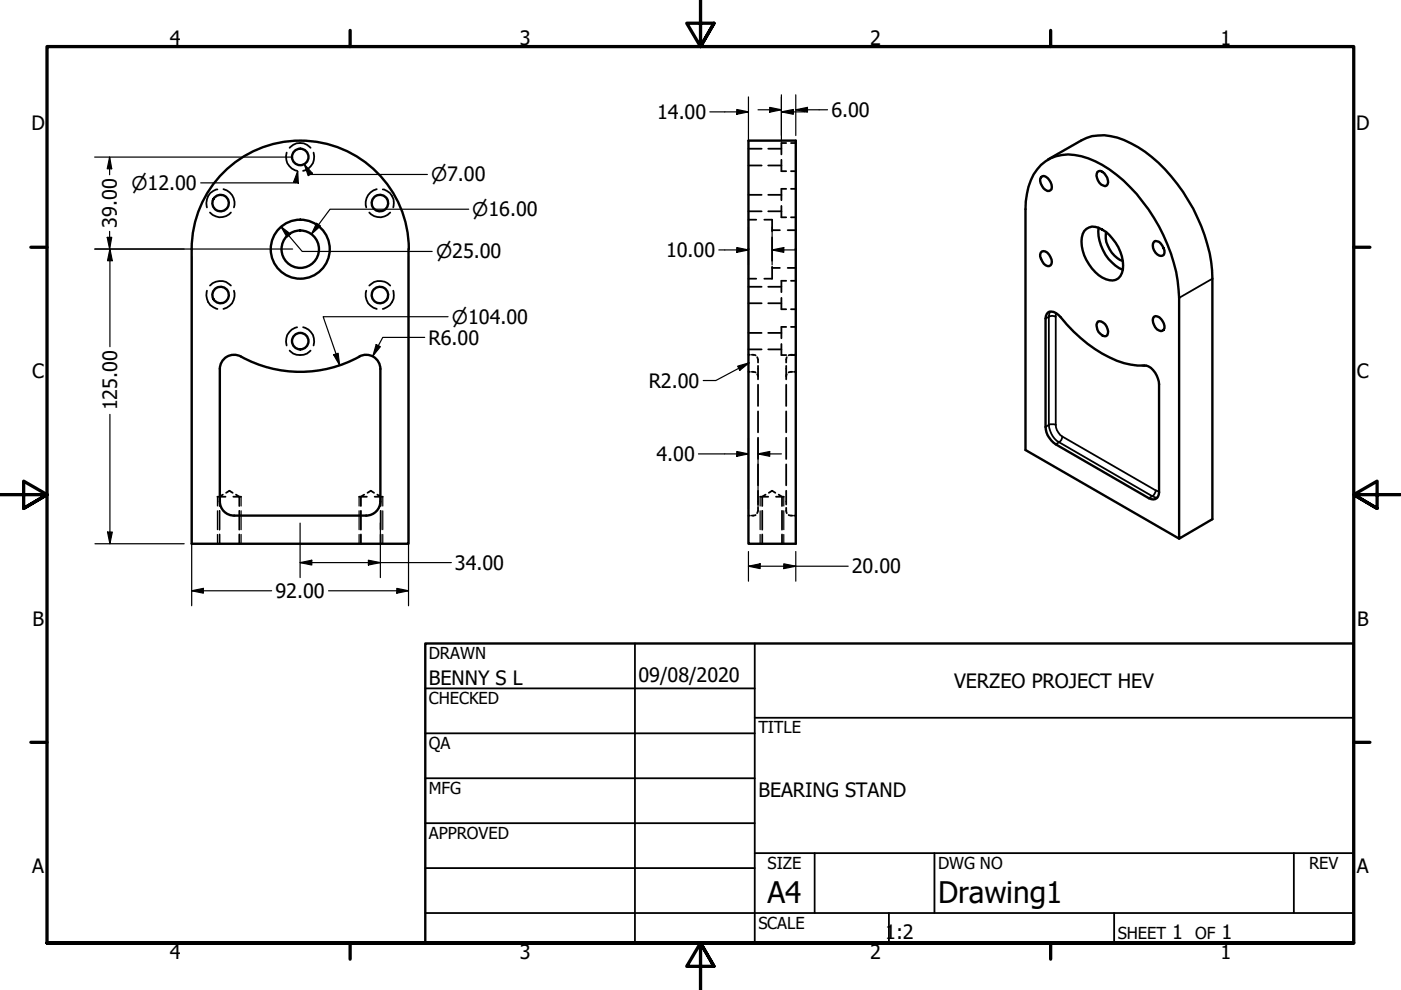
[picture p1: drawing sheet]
<svg xmlns="http://www.w3.org/2000/svg" width="297mm" height="210mm" viewBox="0 0 297 210" stroke-linecap="round" stroke-linejoin="round" font-family="sans-serif">
<!-- layer: Hidden (ANSI) -->
<g fill="none" stroke="#000" stroke-width=".38">
<path d="M60.8 32.4a2.98 2.98 0 0 0 2.2 3.8M61.4 31.3a2.94 2.94 0 0 1 4.4 0M66.5 32.4a2.98 2.98 0 0 1-2.2 3.8M158.7 31.5h2.8M158.7 35.1h2.8M162.9 31.5h2.8M162.9 35.1h2.8M165.7 33.9v2.4h1M166.7 30.3h-1v2.4M167.7 36.3h1M167.7 30.3h1M44.5 45.1a2.92 2.92 0 0 0 4.5 0"/>
<path d="M46.1 40.2a2.94 2.94 0 0 0-2.2 3.8M47.4 40.1a3 3 0 0 1 2.2 3.9M78.3 45.1a2.98 2.98 0 0 0 4.4 0M79.9 40.1a3 3 0 0 0-2.2 3.9M81.2 40.2a2.94 2.94 0 0 1 2.2 3.8M158.7 41.3h2.8M158.7 44.8h2.8M158.7 46.6h1.6M158.7 59.1h1.6M162.1 46.6h1.6v2.5M162.9 41.3h2.8M162.9 44.8h2.8"/>
<path d="M163.7 50.3v5M163.7 56.6v2.5h-1.6M163.7 56.8h1.7M163.7 48.8h1.7M165.7 43.7v2.4h1M166.7 40h-1v2.5M166.7 59.5h-1v2.4M167 56.8h1.7M167 48.8h1.7M167.7 59.5h1M167.7 46.1h1M167.7 40h1"/>
<path d="M43.9 61.6a3 3 0 0 0 2.2 3.9M44.5 60.6a3 3 0 0 1 4.5 0M49.6 61.6a3.1 3.1 0 0 1-2.2 3.9M61.4 74.3a3.1 3.1 0 0 0 4.4 0M63 69.4a3 3 0 0 0-2.2 3.9M64.3 69.4a3 3 0 0 1 2.2 3.9M77.7 61.6a3.1 3.1 0 0 0 2.2 3.9M78.3 60.6a2.98 2.98 0 0 1 4.4 0M83.4 61.6a3 3 0 0 1-2.2 3.9M158.7 70.6h2.8M158.7 74.1h2.8M158.7 60.8h2.8"/>
<path d="M158.7 64.3h2.8M158.7 75.2h.3M158.7 78.8h.3M159.4 75.2l.8 .1M159.4 78.8l.8 .2M160.5 75.7l.2 1.2M160.5 79.3l.2 .5M160.7 77.6v2.8M162.9 70.6h2.8M162.9 74.1h2.8M162.9 60.8h2.8M162.9 64.3h2.8"/>
<path d="M165.7 63.2v2.4h1M165.7 72.9v2.4h1M166.7 69.3h-1v2.4M166.7 77.6v2.8M166.8 75.7l-.1 1.2M166.8 79.3l-.1 .5M167.7 75.3h1M167.7 69.3h1M167.7 65.6h1M168 75.2l-.8 .1M168 78.8l-.8 .2M168.3 75.2h.4"/>
<path d="M168.3 78.8h.4M160.7 81.6v4.5M160.7 87.2v4.5M160.7 92.8v4.5M160.7 98.5v4.4M166.7 81.6v4.5M166.7 87.2v4.5M166.7 92.8v4.5M166.7 98.5v4.4M46.1 105.3h1.7M46.5 108.3v4M46.5 113.3v2"/>
<path d="M47.2 104.9l-.7 .4v2M47.9 104.5l.7-.5 .7 .5M49.5 105.3h1.6M50 104.9l.7 .4v2M50.7 108.3v4M50.7 113.3v2M76.1 105.3h1.7M76.5 108.3v4M76.5 113.3v2M77.2 104.9l-.7 .4v2M77.9 104.5l.7-.5 .7 .5M79.4 105.3h1.8"/>
<path d="M80 104.9l.7 .4v2M80.7 108.3v4M80.7 113.3v2M158.7 109.3h.3M160.2 109.2l-.8 .1M160.7 107.7l-.2 1.1M160.7 104v3M161.2 105.3h1.7M161.6 108.3v4M161.6 113.3v2M162.3 104.9l-.7 .4v2M163 104.5l.7-.5 .7 .5"/>
<path d="M164.5 105.3h1.7M165.1 104.9l.7 .4v2M165.8 108.3v4M165.8 113.3v2M166.7 107.7l.1 1.1M166.7 104v3M167.2 109.2l.8 .1M168.3 109.3h.4"/>
</g>
<!-- layer: Hidden Narrow (ANSI) -->
<g fill="none" stroke="#000" stroke-width=".25">
<path d="M46.1 105.3v2M46.1 108.3v4M46.1 113.3v2M51.1 105.3v2M51.1 108.3v4M51.1 113.3v2M76.1 105.3v2M76.1 108.3v4M76.1 113.3v2M81.2 105.3v2M81.2 108.3v4M81.2 113.3v2"/>
<path d="M161.2 105.3v2M161.2 108.3v4M161.2 113.3v2M166.2 105.3v2M166.2 108.3v4M166.2 113.3v2"/>
</g>
<!-- layer: Visible (ANSI) -->
<g fill="none" stroke="#000" stroke-width=".51">
<path d="M158.7 29.8h10v85.5h-10zM220.7 37.6l.3-.2a2.11 2.11 0 0 1 2 2.3 .78 .78 0 0 1-.9 .8 2.79 2.79 0 0 1-1.6-2.6zM222.2 33.8l7.1-4a10.7 10.7 0 0 1 10.5 .6 32.8 32.8 0 0 1 14.1 15.7 32.2 32.2 0 0 1 3.1 13v51l-7 4.1v-51a36.3 36.3 0 0 0-14.8-27.3 15.1 15.1 0 0 0-10-3 8.6 8.6 0 0 0-7.1 6.7l-.6 3.1-.1 1.7v51l32.6 18.8M232.7 36.5l.2-.2a1.79 1.79 0 0 1 1.9 1.4 1.22 1.22 0 0 1-.5 1.8 2.31 2.31 0 0 1-1.6-3zM40.6 52.8a23 23 0 0 1 23.1-23 23 23 0 0 1 23 23M40.6 52.8v62.5h46v-62.5M220.9 53.3a1.45 1.45 0 0 1 1.8 1.2 1.31 1.31 0 0 1-.3 1.9 2.21 2.21 0 0 1-1.9-2.5zM229.9 49a2.64 2.64 0 0 1 3.8-.3 9.2 9.2 0 0 1 4.4 8.5 2.4 2.4 0 0 1-3.6 2 9.2 9.2 0 0 1-5.1-8.8zM232.9 48.3a9.2 9.2 0 0 0 5.2 8.9M234.5 49.2a5.9 5.9 0 0 0 3.6 6.1M244.7 51.3a1.26 1.26 0 0 1 1.7 .8 1.53 1.53 0 0 1 .1 2.1 2 2 0 0 1-1.8-2.9zM46.6 78.2v28.1a3 3 0 0 0 3 3"/>
<path d="M76.2 75.6a3 3 0 0 1 4.4 2.6M76.2 75.6a26.2 26.2 0 0 1-25.6-.2 3 3 0 0 0-4 2.8M80.6 78.2v28.1a3 3 0 0 1-3 3h-27.9M222.2 66.3a2.1 2.1 0 0 1 2.7 .9 28.8 28.8 0 0 0 13.4 9.8 13.5 13.5 0 0 0 4.7 .5 4.5 4.5 0 0 1 2.7 3.9v23a1.35 1.35 0 0 1-.6 1.3 1.35 1.35 0 0 1-1.5-.1l-19.8-11.4-.9-.8a4.3 4.3 0 0 1-1.2-2.9v-23v-.5zM232.8 68.2a2.06 2.06 0 0 1 2 2.9 1 1 0 0 1-1.5-.3 2.06 2.06 0 0 1-.5-2.6zM244.7 67.2a1.72 1.72 0 0 1 2.1 1.4 1.01 1.01 0 0 1-.7 1.6 2.29 2.29 0 0 1-1.4-3z"/>
<circle cx="63.7" cy="33.3" r="1.75"/>
<circle cx="46.8" cy="43.1" r="1.75"/>
<circle cx="63.7" cy="52.8" r="6.3"/>
<circle cx="63.7" cy="52.8" r="4"/>
<circle cx="80.5" cy="43.1" r="1.75"/>
<circle cx="46.8" cy="62.6" r="1.75"/>
<circle cx="63.7" cy="72.3" r="1.75"/>
<circle cx="80.5" cy="62.6" r="1.75"/>
</g>
<!-- layer: Visible Narrow (ANSI) -->
<g fill="none" stroke="#000" stroke-width=".38">
<path d="M257 59.1l-7 4.1M221.7 67.5l.7-.3v22.9M222.7 66.1l-.2 .2-.1 .9a1.49 1.49 0 0 1 1.4 0l.2-.7M223.8 67.2v22.9M242.1 77.5l1.1 .1M222.4 90.1l.3-.1 1.1 .1M222.4 90.1l.2 1.2a4.3 4.3 0 0 0 1.9 2.5 1.41 1.41 0 0 0 .7-1.2 3.3 3.3 0 0 1-1.4-2.5M222.4 90.1l-.7 .4M223.8 94.2l.7-.4 19.8 11.4M225.2 92.6l19.8 11.4M244.3 105.2l1.1 .3M244.3 105.2l-.7 .4"/>
<path d="M245 104l-.4 1-.3 .2M245 104l.7 .2"/>
</g>
<!-- layer: Title (ANSI) -->
<g fill="none" stroke="#000" stroke-width=".38">
<path d="M134.6 136.4v63.5M160 136.4v63.5M90.2 146h69.8M90.2 155.5h69.8M160 152.2h127M90.2 165h69.8M90.2 174.5h69.8M90.2 193.6h196.8M90.2 184.1h69.8M160 180.9h127M172.7 180.9v12.7M188.5 193.6v6.3"/>
<path d="M198.1 180.9v12.7M236.2 193.6v6.3M274.3 180.9v12.7"/>
</g>
<path d="M90.2 136.4h196.8v63.5h-196.8z" fill="none" stroke="#000" stroke-width=".51"/>
<!-- layer: Border (ANSI) -->
<g fill="none" stroke="#000" stroke-width=".7">
<path d="M148.5 -.1v10l-2.9-5h5.8l-2.9 5 2.9-5M74.2 6.4v3.5M222.8 6.4v3.5M6.5 52.4h3.5M287 52.4h3.4M0 104.9h10l-5-2.9v5.8l5-2.9-5 2.9M297 104.9h-10l5-2.9v5.8l-5-2.9 5 2.9M6.5 157.4h3.5M287 157.4h3.4M10 199.9v-190h277v190h-277h277M74.2 199.9v3.5M222.8 199.9v3.5"/>
<path d="M151.4 204.9l-2.9-5 2.9 5h-5.8l2.9-5v10"/>
</g>
<!-- layer: Dimension (ANSI) -->
<g fill="none" stroke="#000" stroke-width=".25">
<path d="M20.1 33.3h41.9M23.2 33.3l.5 2.5h-1zM23.2 33.3v3.8M63.1 36.3l.1 2.5-1-.2zM63.1 36.3l-.4 2.5h-20.2M64.5 34.8l1.7 1.9-.9 .5zM64.5 34.8l1.3 2.2h24.8M150.5 23.7h8.2M156.2 23.2l2.5 .5-2.5 .5zM158.7 20.5v9.4M160.7 23.3h5M163.2 22.8l2.5 .5-2.5 .5z"/>
<path d="M165.7 23.7l2.5-.5v1zM165.7 23.7h5M165.7 20.1v9.8M168.7 23.3l2.5-.5v1zM168.7 20.1v8.6M168.7 23.3h6.8M20.1 52.8h41.9M22.7 50.3h1l-.5 2.5zM23.2 49.1v3.7M23.3 52.8l.5 2.5h-1zM23.3 52.8v20.7M40.6 54.4v74"/>
<path d="M59.6 48l2 1.6-.8 .7zM59.6 48l4.5 5.3h27.5M67.1 47.3l.8 .6-1.9 1.7zM86.6 54.4v74M99.4 44.4h-29.4l-4 5.2M152.4 53h6.3M156.2 52.5l2.5 .5-2.5 .5zM158.7 48.2v8M163.7 53l2.5-.5v1zM163.7 53h5M163.7 48.2v8M70.7 75.2l1-.3 .3 2.5z"/>
<path d="M79.8 73.1l.8 .4-1.5 2zM90 71.5h-8.8l-2.1 4M95 67.2h-26.5l3.5 10.2M156.4 77.6l2.4-.7-2 1.6zM158.8 76.9l-7 3.8h-2.7M23.3 87.9v27.4M148.1 96.2h10.6M156.2 95.7l2.5 .5-2.5 .5zM158.7 93.1v14.6M160.7 96.2l2.5-.5v1zM160.7 96.2h5M160.7 93.1v14.6"/>
<path d="M20.1 115.3h19M22.8 112.8h1l-.5 2.5zM63.6 119.3l2.5-.5v1zM63.6 119.3h32.1M63.6 110.9v11.6M78.1 118.8l2.5 .5-2.5 .5zM80.6 110.9v11.6M158.7 116.9v6.3M166.2 119.5l2.5 .6-2.5 .5zM168.7 116.9v6.3M40.6 125.3l2.5-.6v1.1zM40.6 125.3h17"/>
<path d="M69.7 125.3h16.9M84.1 124.7l2.5 .6-2.5 .5zM158.7 120.1l2.5-.6v1.1zM158.7 120.1h21.1"/>
</g>
<g fill="#000">
<path d="M23.2 33.3l.5 2.5h-1z" fill-rule="evenodd"/>
<path d="M63.1 36.3l.1 2.5-1-.2z" fill-rule="evenodd"/>
<path d="M64.5 34.8l1.7 1.9-.9 .5z" fill-rule="evenodd"/>
<path d="M156.2 23.2l2.5 .5-2.5 .5z" fill-rule="evenodd"/>
<path d="M163.2 22.8l2.5 .5-2.5 .5z" fill-rule="evenodd"/>
<path d="M165.7 23.7l2.5-.5v1z" fill-rule="evenodd"/>
<path d="M168.7 23.3l2.5-.5v1z" fill-rule="evenodd"/>
<path d="M22.7 50.3h1l-.5 2.5z" fill-rule="evenodd"/>
<path d="M23.3 52.8l.5 2.5h-1z" fill-rule="evenodd"/>
<path d="M59.6 48l2 1.6-.8 .7z" fill-rule="evenodd"/>
<path d="M67.1 47.3l.8 .6-1.9 1.7z" fill-rule="evenodd"/>
<path d="M156.2 52.5l2.5 .5-2.5 .5z" fill-rule="evenodd"/>
<path d="M163.7 53l2.5-.5v1z" fill-rule="evenodd"/>
<path d="M70.7 75.2l1-.3 .3 2.5z" fill-rule="evenodd"/>
<path d="M79.8 73.1l.8 .4-1.5 2z" fill-rule="evenodd"/>
<path d="M156.4 77.6l2.4-.7-2 1.6z" fill-rule="evenodd"/>
<path d="M156.2 95.7l2.5 .5-2.5 .5z" fill-rule="evenodd"/>
<path d="M160.7 96.2l2.5-.5v1z" fill-rule="evenodd"/>
<path d="M22.8 112.8h1l-.5 2.5z" fill-rule="evenodd"/>
<path d="M63.6 119.3l2.5-.5v1z" fill-rule="evenodd"/>
<path d="M78.1 118.8l2.5 .5-2.5 .5z" fill-rule="evenodd"/>
<path d="M158.7 120.1l2.5-.6v1.1z" fill-rule="evenodd"/>
<path d="M40.6 125.3l2.5-.6v1.1z" fill-rule="evenodd"/>
<path d="M84.1 124.7l2.5 .6-2.5 .5z" fill-rule="evenodd"/>
<path d="M166.2 119.5l2.5 .6-2.5 .5z" fill-rule="evenodd"/>
</g>
<g font-size="6.3">
<text x="162.8" y="191.4">A4</text>
<text x="198.9" y="191.5">Drawing1</text>
</g>
<g font-size="4.2">
<text x="36" y="9.5">4</text>
<text x="110.2" y="9.5">3</text>
<text x="184.5" y="9.5">2</text>
<text x="258.8" y="9.5">1</text>
<text x="6.7" y="27.7">D</text>
<text x="139.3" y="25.2">14.00</text>
<text x="176.3" y="24.8">6.00</text>
<text x="287.5" y="27.7">D</text>
<text x="24.8" y="48.3" transform="rotate(-90 24.8 48.3)">39.00</text>
<text x="141.2" y="54.5">10.00</text>
<text x="90.9" y="73.1">R6.00</text>
<text x="6.8" y="80.2">C</text>
<text x="137.5" y="82.2">R2.00</text>
<text x="287.7" y="80.2">C</text>
<text x="24.8" y="87" transform="rotate(-90 24.8 87)">125.00</text>
<text x="139.2" y="97.8">4.00</text>
<text x="96.5" y="120.8">34.00</text>
<text x="180.6" y="121.6">20.00</text>
<text x="58.4" y="126.8">92.00</text>
<text x="6.9" y="132.7">B</text>
<text x="287.7" y="132.7">B</text>
<text x="90.9" y="145.1">BENNY S L</text>
<text x="135.4" y="144.5">09/08/2020</text>
<text x="202.3" y="145.8">VERZEO PROJECT HEV</text>
<text x="160.8" y="169.1">BEARING STAND</text>
<text x="6.8" y="185.2">A</text>
<text x="287.7" y="185.2">A</text>
<text x="36" y="203.4">4</text>
<text x="110.2" y="203.4">3</text>
<text x="184.5" y="203.4">2</text>
<text x="187.7" y="199.2">1:2</text>
<text x="248.5" y="199.1">1</text>
<text x="258.8" y="203.4">1</text>
<text x="259" y="199.1">1</text>
</g>
<g font-size="4">
<text x="27.9" y="40.2">⌀12.00</text>
<text x="91.4" y="38.5">⌀7.00</text>
<text x="100.1" y="45.8">⌀16.00</text>
<text x="92.5" y="54.8">⌀25.00</text>
<text x="95.8" y="68.6">⌀104.00</text>
</g>
<g font-size="3.5">
<text x="90.9" y="139.7">DRAWN</text>
<text x="90.9" y="149.3">CHECKED</text>
<text x="160.8" y="155.5">TITLE</text>
<text x="90.9" y="158.8">QA</text>
<text x="90.9" y="168.3">MFG</text>
<text x="90.9" y="177.8">APPROVED</text>
<text x="162.8" y="184.2">SIZE</text>
<text x="198.9" y="184.2">DWG NO</text>
<text x="277.6" y="184.2">REV</text>
<text x="160.8" y="196.9">SCALE</text>
<text x="237" y="199.1">SHEET</text>
<text x="253.4" y="199.1">OF</text>
</g>
</svg>
